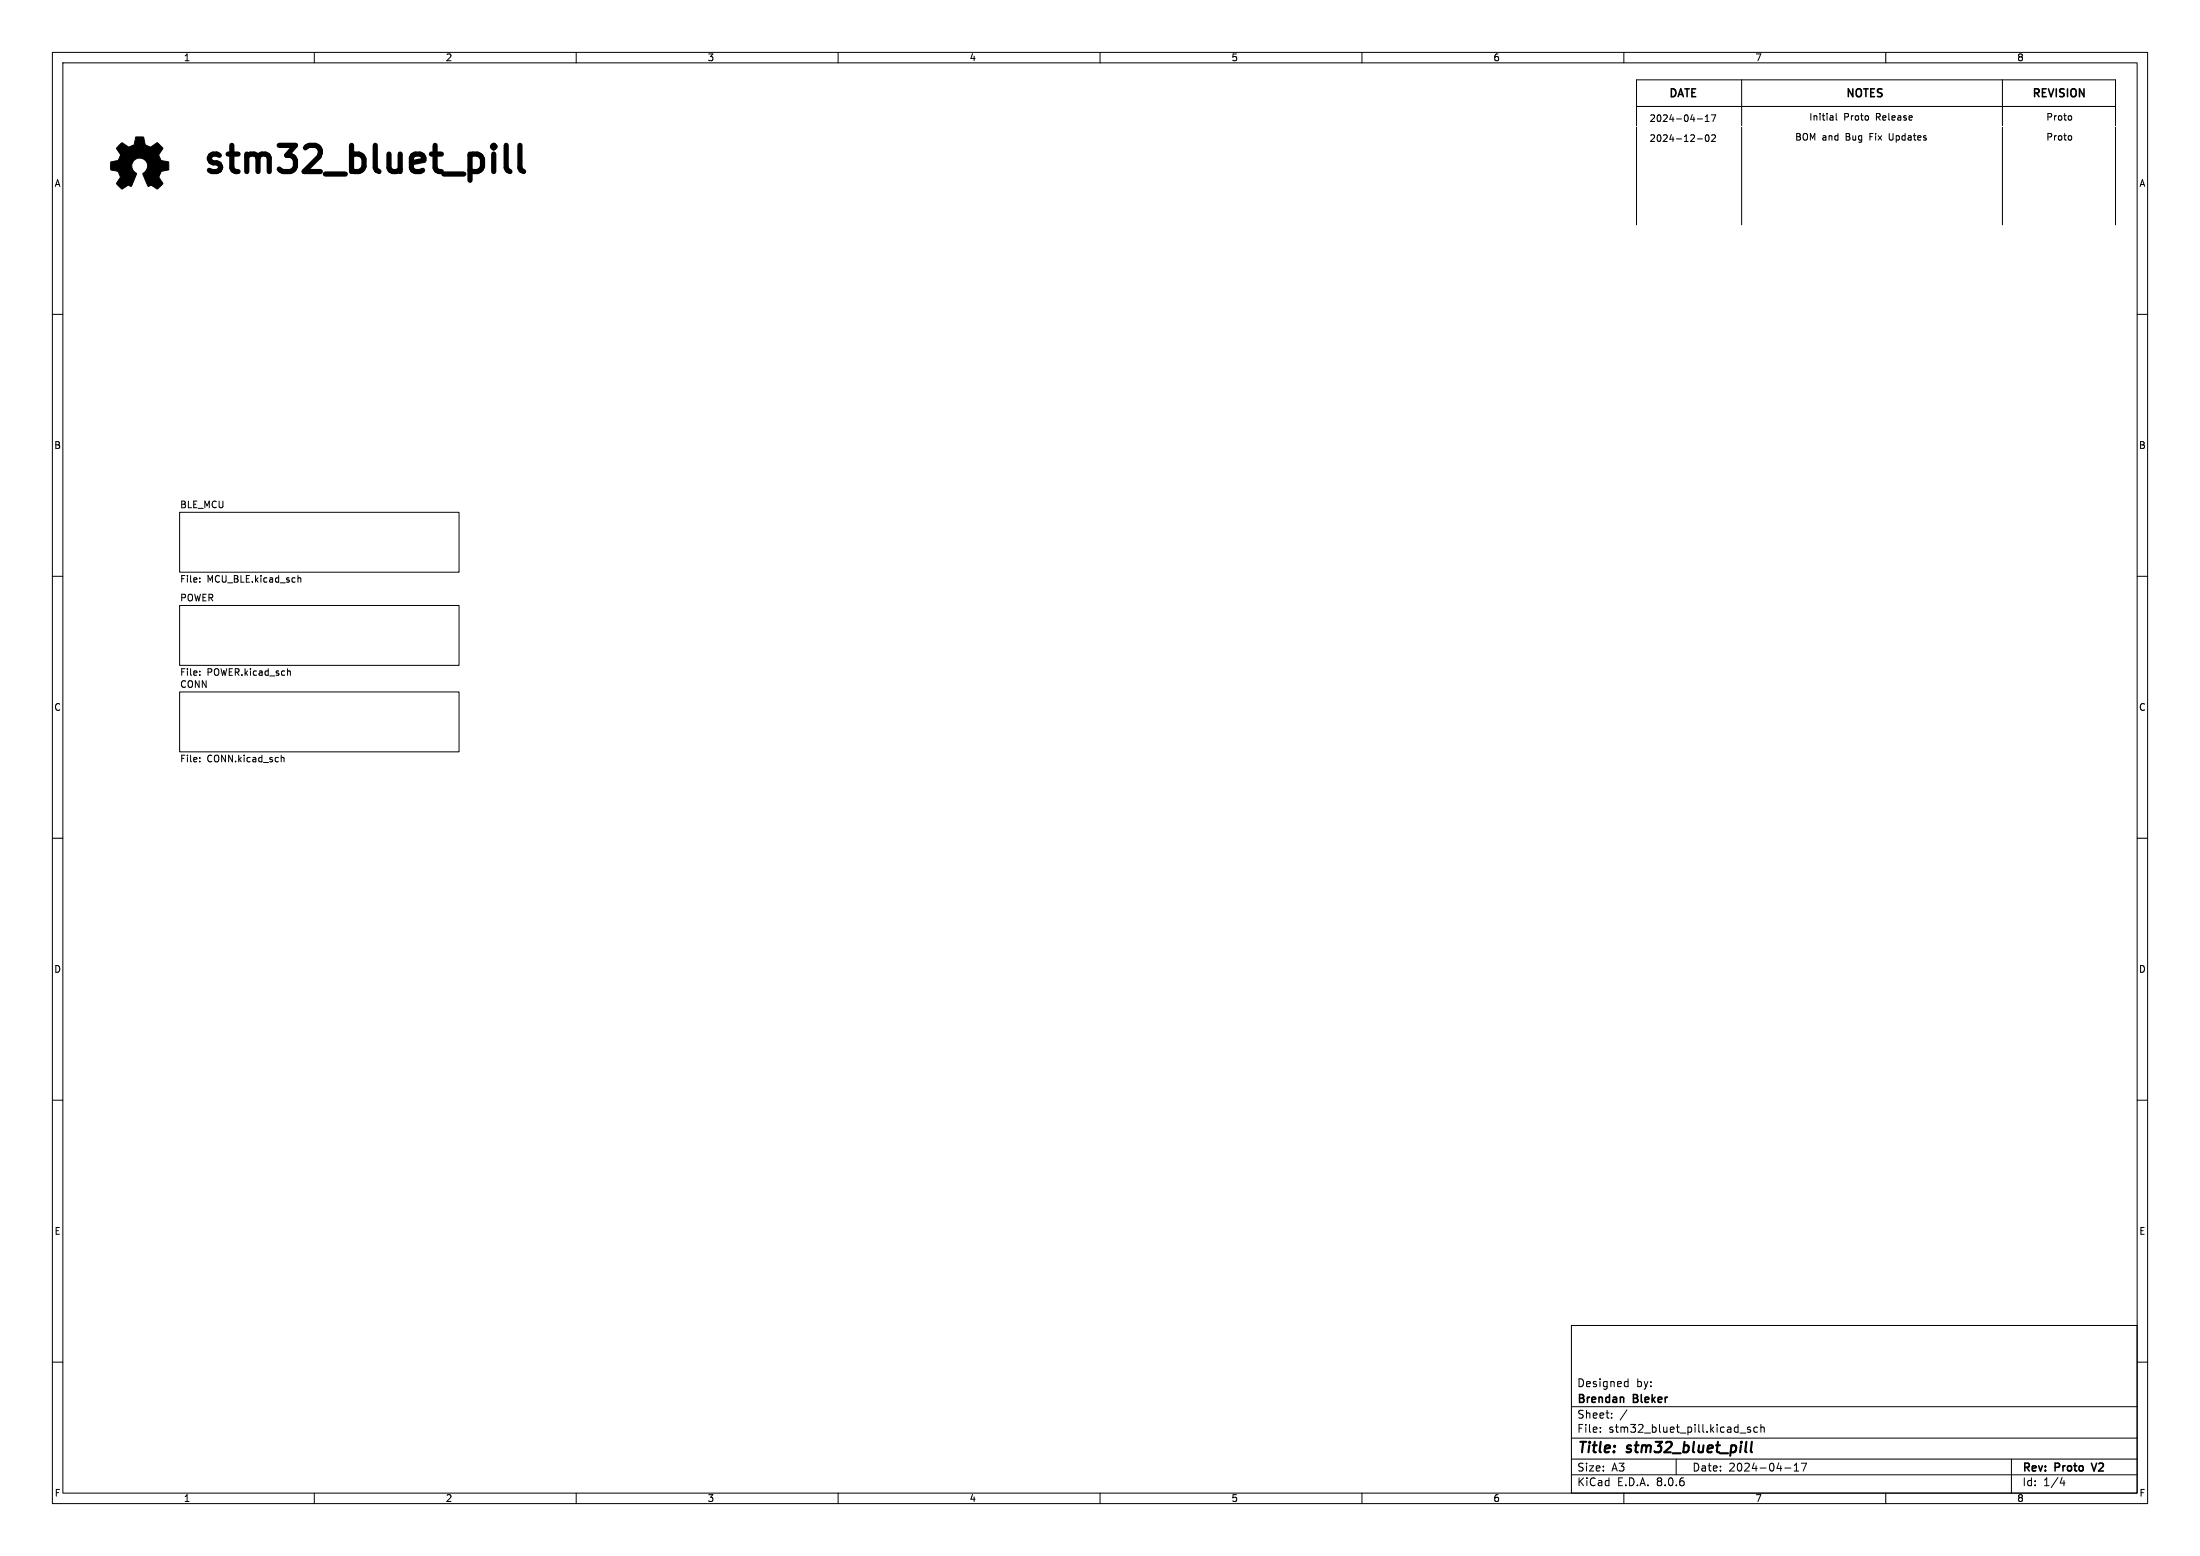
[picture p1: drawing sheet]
<svg xmlns="http://www.w3.org/2000/svg" width="420mm" height="297mm" viewBox="0 0 420 297" stroke-linecap="round" stroke-linejoin="round" font-family="sans-serif">
<g fill="none" stroke="#000" stroke-width=".19">
<path d="M10 10h400v277h-400zM12 12h396v273h-396zM60 10v2M110 10v2M160 10v2M210 10v2M260 10v2M310 10v2M332.5 15.2v27.7M360 10v2M382.3 15.2v27.7M312.4 20.3h91.5"/>
<path d="M324 22.7h1M324 26.5h1M325.5 23.2h.8M325.5 22.3l.4-.4v1.3M325.7 25.8l.1-.1a.68 .68 0 0 1 .5 .7 .68 .68 0 0 1-.5 .6l-.3-.5zM326.7 21.9h.8l-.5 1.3M326.8 25.8l.4-.1 .3 .4-.8 .9h.8M349.9 22.1v.8M349.9 22.9h-.1M349.9 22.4l-.1 .1M350.5 21.7v1.1l.2 .1M395.2 22.1l.3 .2v.4l-.3 .2"/>
<path d="M395.2 25.9l.3 .2v.4l-.3 .2M10 60h2M312.4 42.9v-27.7h91.5v27.7M408 60h2M34.3 97.8h53.3v11.4h-53.3zM10 110h2M34.3 115.6h53.3v11.4h-53.3zM38.1 110.3v.2M38.1 111v.1M56.9 109.9v1.2M56.9 110.4l.2-.1h.3v.8M408 110h2"/>
<path d="M34.3 132.1h53.3v11.4h-53.3zM38.1 128.1v.1M38.1 128.8v.1M55 128.1h.4v.8M10 160h2M38.1 145.3v.1M38.1 144.6v.2M53.7 144.1v1.3M53.7 144.7l.2-.1h.3v.8M408 160h2M10 210h2M408 210h2"/>
<path d="M10 260h2M300 253h108v32h-108zM408 260h2M300 278.5h108M300 274.5h108M300 268.5h108M305.5 273.2v.2M305.5 272.5v.1M307.7 270.5v.2M307.7 269.8v.1M310.4 263.7l.4 .1M310.6 269.1l-1.3 1.9"/>
<path d="M310.8 263.2v1.5M310.8 264.6l-.4 .1M320 278.5v3M332.2 273.5h1.1M334.2 272.5l-.4-.1-.2 .2 .1 .2 .5 .2v.3h-.6M335.5 272.5l-.4-.1-.3 .3 .1 .6h.6M336.2 272.5l.2-.1 .3 .1 .1 .9M336.2 271.9v1.5M342.5 279.7l.4-.4v1.5M343.9 279.3h1l-.7 1.5M384 278.5v6.5M60 285v2"/>
<path d="M110 285v2M160 285v2M210 285v2M260 285v2M300 281.5h108M310 285v2M340.7 280.2h1.2M342.5 280.8h.9M360 285v2M393.7 282l-.4 1.1h.9M394 282.6v1"/>
</g>
<path d="M399.3 279.3l.5 1.5" fill="none" stroke="#000" stroke-width=".3"/>
<path d="M334.4 275.2l-.2 1.7 .3 .3" fill="none" stroke="#000" stroke-width=".4"/>
<path d="M23 27.5l.3-.3 .9 .6a.62 .62 0 0 0 1 0l.4-.2 .3-1.4h1.5l.1 .4a1.13 1.13 0 0 0 .7 1.3l.6 .2 1.2-.9 1.1 1.1-.4 .7a.75 .75 0 0 0-.2 1.1l.2 .5 1.5 .3v1.5l-1.4 .3-.1 .1a1.18 1.18 0 0 0-.1 1.4l.5 .8-.1 .2-1 .9-.8-.5a.54 .54 0 0 0-.9 0l-1-2.4a2.33 2.33 0 0 0 .8-1.9 1.54 1.54 0 0 0-2.5-.7 1.54 1.54 0 0 0 .5 2.5l-.9 2.3a.4 .4 0 0 1-.4 .2 .4 .4 0 0 1-.3-.3l-1.2 .8-.9-.9-.2-.2 .8-1.2-.2-.5a.71 .71 0 0 0-.9-.7l-.8-.2v-1.5l.5-.1a1.11 1.11 0 0 0 1.2-.7 .72 .72 0 0 0-.2-1.2l-.4-.6z" fill="#000" stroke="#000" stroke-width=".19"/>
<path d="M96.6 27.7v4.3l.3 .5 .4 .2M99.3 27.7v4.3l.2 .5 .5 .2" fill="none" stroke="#000" stroke-width="1"/>
<path d="M312.4 24.1h91.5M312.4 43.2h91.5" fill="none" stroke="#fff" stroke-width=".19"/>
<text font-size="7" x="38" y="34.5">stm32_bluet_pill</text>
<g font-size="2.8">
<text x="301" y="277.9">Title:</text>
<text x="310.6" y="277.9">stm32_bluet_pill</text>
</g>
<g font-size="2.1">
<text x="318.5" y="19">DATE</text>
<text x="352.3" y="19">NOTES</text>
<text x="387.9" y="19">REVISION</text>
<text x="301" y="268.2">Brendan</text>
<text x="301" y="265">Designed</text>
<text x="311.9" y="268.2">Bleker</text>
<text x="312.4" y="265">by:</text>
<text x="301" y="273.7">File:</text>
<text x="301" y="271">Sheet:</text>
<text x="307.1" y="273.7">stm32_bluet_pill.kicad_sch</text>
<text x="301" y="281.1">Size:</text>
<text x="307.6" y="281.1">A3</text>
<text x="323" y="281.1">Date:</text>
<text x="330" y="281.1">2024-04-17</text>
<text x="386" y="281.3">Rev:</text>
<text x="392.4" y="281.3">Proto</text>
<text x="400.1" y="281.3">V2</text>
<text x="301" y="283.9">KiCad</text>
<text x="308.7" y="283.9">E.D.A.</text>
<text x="316.3" y="283.9">8.0.6</text>
<text x="386" y="283.9">Id:</text>
<text x="390.1" y="283.9">1/4</text>
</g>
<g font-size="1.8">
<text x="35" y="11.9">1</text>
<text x="85" y="11.9">2</text>
<text x="135" y="11.9">3</text>
<text x="185" y="11.9">4</text>
<text x="235" y="11.9">5</text>
<text x="285" y="11.9">6</text>
<text x="335" y="11.9">7</text>
<text x="385" y="11.9">8</text>
<text x="314.8" y="23.5">2024-04-17</text>
<text x="345.3" y="23.2">Initial</text>
<text x="352" y="23.2">Proto</text>
<text x="358.2" y="23.2">Release</text>
<text x="390.6" y="23.2">Proto</text>
<text x="314.8" y="27.3">2024-12-02</text>
<text x="342.6" y="27">BOM and</text>
<text x="352.4" y="27">Bug</text>
<text x="357.2" y="27">Fix</text>
<text x="361.1" y="27">Updates</text>
<text x="390.6" y="27">Proto</text>
<text x="10.3" y="35.9">A</text>
<text x="408.3" y="35.9">A</text>
<text x="10.3" y="85.9">B</text>
<text x="408.2" y="85.9">B</text>
<text x="34.3" y="97.1">BLE_MCU</text>
<text x="34.3" y="111.5">File:</text>
<text x="39.5" y="111.5">MCU_BLE.kicad_sch</text>
<text x="34.3" y="114.9">POWER</text>
<text x="34.3" y="131.4">CONN</text>
<text x="34.3" y="129.3">File:</text>
<text x="39.5" y="129.3">POWER.kicad_sch</text>
<text x="10.3" y="135.9">C</text>
<text x="408.2" y="135.9">C</text>
<text x="34.3" y="145.8">File:</text>
<text x="39.5" y="145.8">CONN.kicad_sch</text>
<text x="10.3" y="185.9">D</text>
<text x="408.2" y="185.9">D</text>
<text x="10.3" y="235.9">E</text>
<text x="408.3" y="235.9">E</text>
<text x="10.3" y="285.9">F</text>
<text x="35" y="286.9">1</text>
<text x="85" y="286.9">2</text>
<text x="135" y="286.9">3</text>
<text x="185" y="286.9">4</text>
<text x="235" y="286.9">5</text>
<text x="285" y="286.9">6</text>
<text x="335" y="286.9">7</text>
<text x="385" y="286.9">8</text>
<text x="408.3" y="285.9">F</text>
</g>
</svg>
